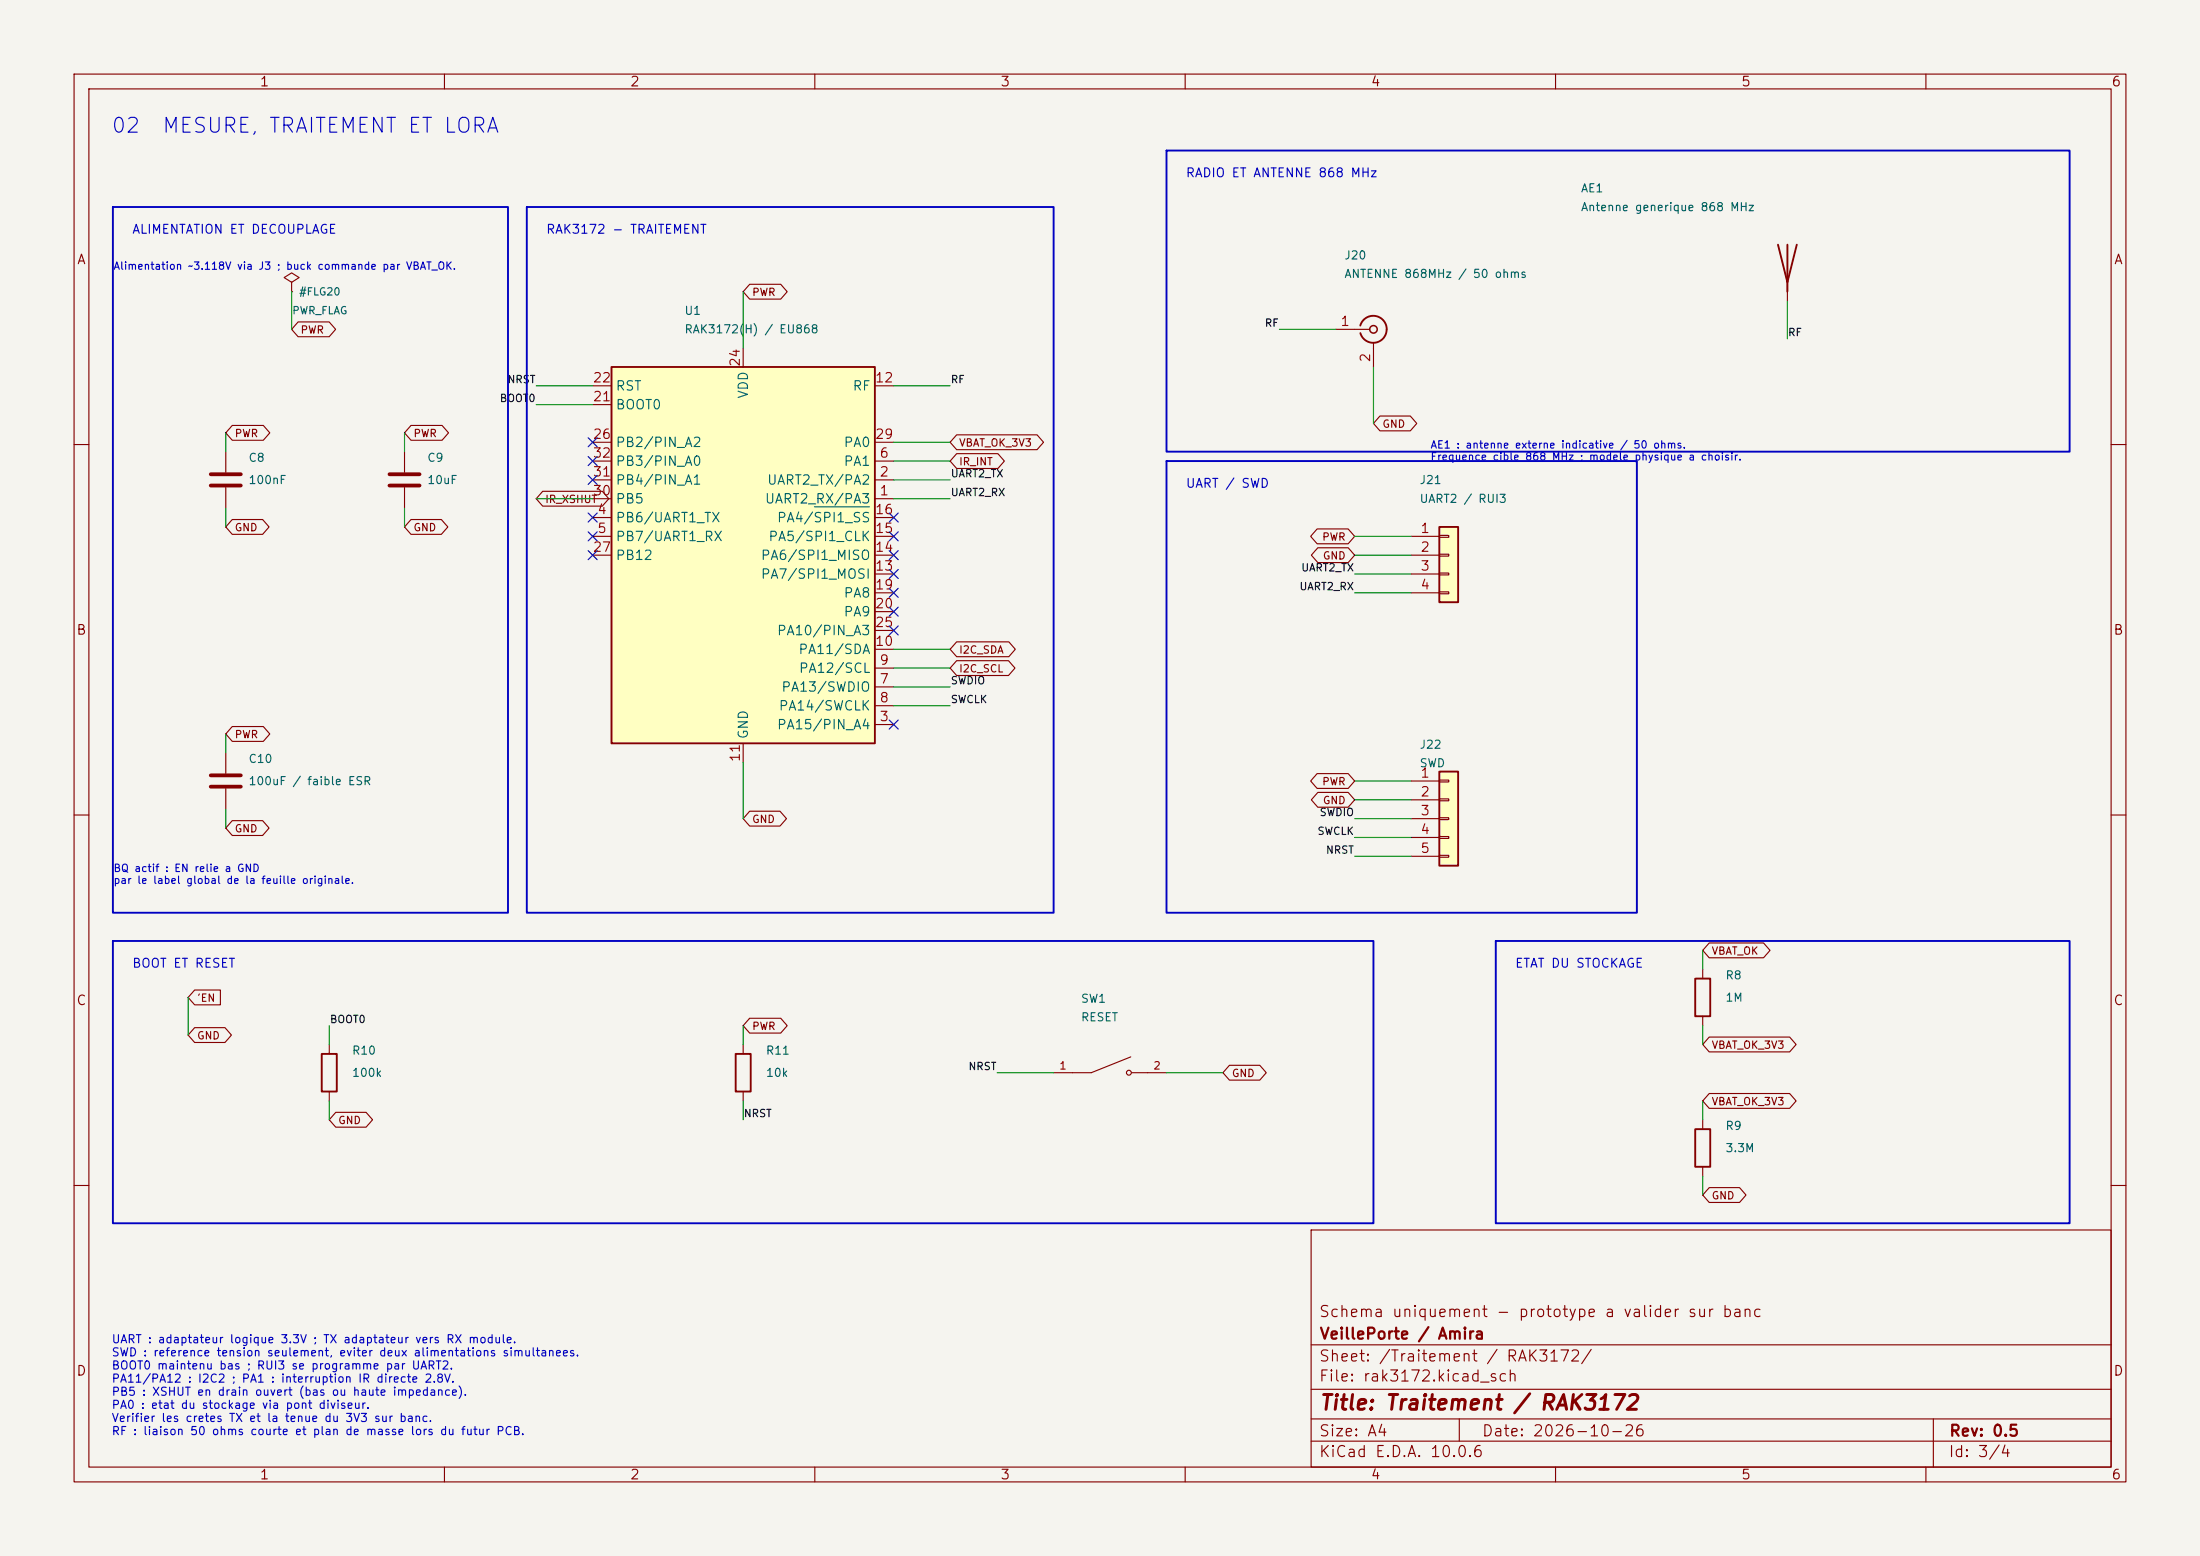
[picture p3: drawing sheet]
(kicad_sch (version 20250114) (generator "eeschema") (paper "A4") (title_block (title "Traitement / RAK3172") (date "2026-10-26") (rev "0.5") (company "VeillePorte / Amira") (comment 1 "Schema uniquement - prototype a valider sur banc")) (lib_symbols (symbol "VeillePorte:B3U-1000P" (pin_names (offset 1.016)) (exclude_from_sim no) (in_bom yes) (on_board yes) (property "Reference" "S" (at -2.54 2.54 0) (effects (font (size 1.27 1.27)) (justify left bottom))) (property "Value" "B3U-1000P" (at -2.54 -2.54 0) (effects (font (size 1.27 1.27)) (justify left top))) (property "Footprint" "B3U-1000P:SW_B3U-1000P" (at 0 0 0) (effects (font (size 1.27 1.27)) (justify bottom) (hide yes))) (property "Datasheet" "" (at 0 0 0) (effects (font (size 1.27 1.27)) (hide yes))) (property "Description" "Tactile Switch SPST-NO Top Actuated Surface Mount" (at 0 0 0) (effects (font (size 1.27 1.27)) (justify bottom) (hide yes))) (property "MF" "Omron" (at 0 0 0) (effects (font (size 1.27 1.27)) (justify bottom) (hide yes))) (property "PACKAGE" "None" (at 0 0 0) (effects (font (size 1.27 1.27)) (justify bottom) (hide yes))) (property "PRICE" "None" (at 0 0 0) (effects (font (size 1.27 1.27)) (justify bottom) (hide yes))) (property "Package" "Custom Package Omron" (at 0 0 0) (effects (font (size 1.27 1.27)) (justify bottom) (hide yes))) (property "Check_prices" "https://www.snapeda.com/parts/B3U-1000P/Omron/view-part/?ref=eda" (at 0 0 0) (effects (font (size 1.27 1.27)) (justify bottom) (hide yes))) (property "Price" "None" (at 0 0 0) (effects (font (size 1.27 1.27)) (justify bottom) (hide yes))) (property "SnapEDA_Link" "https://www.snapeda.com/parts/B3U-1000P/Omron/view-part/?ref=snap" (at 0 0 0) (effects (font (size 1.27 1.27)) (justify bottom) (hide yes))) (property "MP" "B3U-1000P" (at 0 0 0) (effects (font (size 1.27 1.27)) (justify bottom) (hide yes))) (property "Availability" "In Stock" (at 0 0 0) (effects (font (size 1.27 1.27)) (justify bottom) (hide yes))) (property "AVAILABILITY" "Unavailable" (at 0 0 0) (effects (font (size 1.27 1.27)) (justify bottom) (hide yes))) (property "Description_1" "SWITCH;TACTILE,TOP ACTUATED,TACTILE & JOG SWITCHES W/O BOSS W/O GROUND | Omron Electronic Components B3U-1000P" (at 0 0 0) (effects (font (size 1.27 1.27)) (justify bottom) (hide yes))) (symbol "B3U-1000P_0_0" (polyline (pts (xy -2.54 0) (xy -5.08 0)) (stroke (width 0.1524) (type default)) (fill (type none))) (polyline (pts (xy -2.54 0) (xy 2.794 2.1336)) (stroke (width 0.1524) (type default)) (fill (type none))) (circle (center 2.54 0) (radius 0.3302) (stroke (width 0.1524) (type default)) (fill (type none))) (polyline (pts (xy 5.08 0) (xy 2.921 0)) (stroke (width 0.1524) (type default)) (fill (type none))) (pin passive line (at -7.62 0 0) (length 2.54) (name "~" (effects (font (size 1.016 1.016)))) (number "1" (effects (font (size 1.016 1.016))))) (pin passive line (at 7.62 0 180) (length 2.54) (name "~" (effects (font (size 1.016 1.016)))) (number "2" (effects (font (size 1.016 1.016)))))) (embedded_fonts no)) (symbol "VeillePorte:C" (pin_numbers (hide yes)) (pin_names (offset 0.254)) (exclude_from_sim no) (in_bom yes) (on_board yes) (property "Reference" "C" (at 0.635 2.54 0) (effects (font (size 1.27 1.27)) (justify left))) (property "Value" "C" (at 0.635 -2.54 0) (effects (font (size 1.27 1.27)) (justify left))) (property "Footprint" "" (at 0.9652 -3.81 0) (effects (font (size 1.27 1.27)) (hide yes))) (property "Datasheet" "~" (at 0 0 0) (effects (font (size 1.27 1.27)) (hide yes))) (property "Description" "Unpolarized capacitor" (at 0 0 0) (effects (font (size 1.27 1.27)) (hide yes))) (property "ki_keywords" "cap capacitor" (at 0 0 0) (effects (font (size 1.27 1.27)) (hide yes))) (property "ki_fp_filters" "C_*" (at 0 0 0) (effects (font (size 1.27 1.27)) (hide yes))) (symbol "C_0_1" (polyline (pts (xy -2.032 0.762) (xy 2.032 0.762)) (stroke (width 0.508) (type default)) (fill (type none))) (polyline (pts (xy -2.032 -0.762) (xy 2.032 -0.762)) (stroke (width 0.508) (type default)) (fill (type none)))) (symbol "C_1_1" (pin passive line (at 0 3.81 270) (length 2.794) (name "~" (effects (font (size 1.27 1.27)))) (number "1" (effects (font (size 1.27 1.27))))) (pin passive line (at 0 -3.81 90) (length 2.794) (name "~" (effects (font (size 1.27 1.27)))) (number "2" (effects (font (size 1.27 1.27)))))) (embedded_fonts no)) (symbol "VeillePorte:Conn_01x04" (pin_names (offset 1.016) (hide yes)) (exclude_from_sim no) (in_bom yes) (on_board yes) (in_pos_files yes) (duplicate_pin_numbers_are_jumpers no) (property "Reference" "J" (at 0 5.08 0) (show_name no) (do_not_autoplace no) (effects (font (size 1.27 1.27)))) (property "Value" "Conn_01x04" (at 0 -7.62 0) (show_name no) (do_not_autoplace no) (effects (font (size 1.27 1.27)))) (property "Footprint" "" (at 0 0 0) (show_name no) (do_not_autoplace no) (hide yes) (effects (font (size 1.27 1.27)))) (property "Datasheet" "" (at 0 0 0) (show_name no) (do_not_autoplace no) (hide yes) (effects (font (size 1.27 1.27)))) (property "Description" "Generic connector, single row, 01x04, script generated (kicad-library-utils/schlib/autogen/connector/)" (at 0 0 0) (show_name no) (do_not_autoplace no) (hide yes) (effects (font (size 1.27 1.27)))) (property "ki_keywords" "connector" (at 0 0 0) (show_name no) (do_not_autoplace no) (hide yes) (effects (font (size 1.27 1.27)))) (property "ki_fp_filters" "Connector*:*_1x??_*" (at 0 0 0) (show_name no) (do_not_autoplace no) (hide yes) (effects (font (size 1.27 1.27)))) (symbol "Conn_01x04_1_1" (rectangle (start -1.27 3.81) (end 1.27 -6.35) (stroke (width 0.254) (type default)) (fill (type background))) (rectangle (start -1.27 2.667) (end 0 2.413) (stroke (width 0.1524) (type default)) (fill (type none))) (rectangle (start -1.27 0.127) (end 0 -0.127) (stroke (width 0.1524) (type default)) (fill (type none))) (rectangle (start -1.27 -2.413) (end 0 -2.667) (stroke (width 0.1524) (type default)) (fill (type none))) (rectangle (start -1.27 -4.953) (end 0 -5.207) (stroke (width 0.1524) (type default)) (fill (type none))) (pin passive line (at -5.08 2.54 0) (length 3.81) (name "Pin_1" (effects (font (size 1.27 1.27)))) (number "1" (effects (font (size 1.27 1.27))))) (pin passive line (at -5.08 0 0) (length 3.81) (name "Pin_2" (effects (font (size 1.27 1.27)))) (number "2" (effects (font (size 1.27 1.27))))) (pin passive line (at -5.08 -2.54 0) (length 3.81) (name "Pin_3" (effects (font (size 1.27 1.27)))) (number "3" (effects (font (size 1.27 1.27))))) (pin passive line (at -5.08 -5.08 0) (length 3.81) (name "Pin_4" (effects (font (size 1.27 1.27)))) (number "4" (effects (font (size 1.27 1.27)))))) (embedded_fonts no)) (symbol "VeillePorte:Conn_01x05" (pin_names (offset 1.016) (hide yes)) (exclude_from_sim no) (in_bom yes) (on_board yes) (in_pos_files yes) (duplicate_pin_numbers_are_jumpers no) (property "Reference" "J" (at 0 7.62 0) (show_name no) (do_not_autoplace no) (effects (font (size 1.27 1.27)))) (property "Value" "Conn_01x05" (at 0 -7.62 0) (show_name no) (do_not_autoplace no) (effects (font (size 1.27 1.27)))) (property "Footprint" "" (at 0 0 0) (show_name no) (do_not_autoplace no) (hide yes) (effects (font (size 1.27 1.27)))) (property "Datasheet" "" (at 0 0 0) (show_name no) (do_not_autoplace no) (hide yes) (effects (font (size 1.27 1.27)))) (property "Description" "Generic connector, single row, 01x05, script generated (kicad-library-utils/schlib/autogen/connector/)" (at 0 0 0) (show_name no) (do_not_autoplace no) (hide yes) (effects (font (size 1.27 1.27)))) (property "ki_keywords" "connector" (at 0 0 0) (show_name no) (do_not_autoplace no) (hide yes) (effects (font (size 1.27 1.27)))) (property "ki_fp_filters" "Connector*:*_1x??_*" (at 0 0 0) (show_name no) (do_not_autoplace no) (hide yes) (effects (font (size 1.27 1.27)))) (symbol "Conn_01x05_1_1" (rectangle (start -1.27 6.35) (end 1.27 -6.35) (stroke (width 0.254) (type default)) (fill (type background))) (rectangle (start -1.27 5.207) (end 0 4.953) (stroke (width 0.1524) (type default)) (fill (type none))) (rectangle (start -1.27 2.667) (end 0 2.413) (stroke (width 0.1524) (type default)) (fill (type none))) (rectangle (start -1.27 0.127) (end 0 -0.127) (stroke (width 0.1524) (type default)) (fill (type none))) (rectangle (start -1.27 -2.413) (end 0 -2.667) (stroke (width 0.1524) (type default)) (fill (type none))) (rectangle (start -1.27 -4.953) (end 0 -5.207) (stroke (width 0.1524) (type default)) (fill (type none))) (pin passive line (at -5.08 5.08 0) (length 3.81) (name "Pin_1" (effects (font (size 1.27 1.27)))) (number "1" (effects (font (size 1.27 1.27))))) (pin passive line (at -5.08 2.54 0) (length 3.81) (name "Pin_2" (effects (font (size 1.27 1.27)))) (number "2" (effects (font (size 1.27 1.27))))) (pin passive line (at -5.08 0 0) (length 3.81) (name "Pin_3" (effects (font (size 1.27 1.27)))) (number "3" (effects (font (size 1.27 1.27))))) (pin passive line (at -5.08 -2.54 0) (length 3.81) (name "Pin_4" (effects (font (size 1.27 1.27)))) (number "4" (effects (font (size 1.27 1.27))))) (pin passive line (at -5.08 -5.08 0) (length 3.81) (name "Pin_5" (effects (font (size 1.27 1.27)))) (number "5" (effects (font (size 1.27 1.27)))))) (embedded_fonts no)) (symbol "VeillePorte:Conn_Coaxial" (pin_names (offset 1.016) (hide yes)) (exclude_from_sim no) (in_bom yes) (on_board yes) (in_pos_files yes) (duplicate_pin_numbers_are_jumpers no) (property "Reference" "J" (at 0.254 3.048 0) (show_name no) (do_not_autoplace no) (effects (font (size 1.27 1.27)))) (property "Value" "Conn_Coaxial" (at 2.921 0 90) (show_name no) (do_not_autoplace no) (effects (font (size 1.27 1.27)))) (property "Footprint" "" (at 0 0 0) (show_name no) (do_not_autoplace no) (hide yes) (effects (font (size 1.27 1.27)))) (property "Datasheet" "" (at 0 0 0) (show_name no) (do_not_autoplace no) (hide yes) (effects (font (size 1.27 1.27)))) (property "Description" "coaxial connector (BNC, SMA, SMB, SMC, Cinch/RCA, LEMO, ...)" (at 0 0 0) (show_name no) (do_not_autoplace no) (hide yes) (effects (font (size 1.27 1.27)))) (property "ki_keywords" "BNC SMA SMB SMC LEMO coaxial connector CINCH RCA MCX MMCX U.FL UMRF" (at 0 0 0) (show_name no) (do_not_autoplace no) (hide yes) (effects (font (size 1.27 1.27)))) (property "ki_fp_filters" "*BNC* *SMA* *SMB* *SMC* *Cinch* *LEMO* *UMRF* *MCX* *U.FL*" (at 0 0 0) (show_name no) (do_not_autoplace no) (hide yes) (effects (font (size 1.27 1.27)))) (symbol "Conn_Coaxial_0_1" (polyline (pts (xy -2.54 0) (xy -0.508 0)) (stroke (width 0) (type default)) (fill (type none))) (arc (start 1.778 0) (mid 0.222 -1.8079) (end -1.778 -0.508) (stroke (width 0.254) (type default)) (fill (type none))) (arc (start -1.778 0.508) (mid 0.2221 1.8084) (end 1.778 0) (stroke (width 0.254) (type default)) (fill (type none))) (circle (center 0 0) (radius 0.508) (stroke (width 0.2032) (type default)) (fill (type none))) (polyline (pts (xy 0 -2.54) (xy 0 -1.778)) (stroke (width 0) (type default)) (fill (type none)))) (symbol "Conn_Coaxial_1_1" (pin passive line (at -5.08 0 0) (length 2.54) (name "In" (effects (font (size 1.27 1.27)))) (number "1" (effects (font (size 1.27 1.27))))) (pin passive line (at 0 -5.08 90) (length 2.54) (name "Ext" (effects (font (size 1.27 1.27)))) (number "2" (effects (font (size 1.27 1.27)))))) (embedded_fonts no)) (symbol "VeillePorte:R" (pin_numbers (hide yes)) (pin_names (offset 0)) (exclude_from_sim no) (in_bom yes) (on_board yes) (property "Reference" "R" (at 2.032 0 90) (effects (font (size 1.27 1.27)))) (property "Value" "R" (at 0 0 90) (effects (font (size 1.27 1.27)))) (property "Footprint" "" (at -1.778 0 90) (effects (font (size 1.27 1.27)) (hide yes))) (property "Datasheet" "~" (at 0 0 0) (effects (font (size 1.27 1.27)) (hide yes))) (property "Description" "Resistor" (at 0 0 0) (effects (font (size 1.27 1.27)) (hide yes))) (property "ki_keywords" "R res resistor" (at 0 0 0) (effects (font (size 1.27 1.27)) (hide yes))) (property "ki_fp_filters" "R_*" (at 0 0 0) (effects (font (size 1.27 1.27)) (hide yes))) (symbol "R_0_1" (rectangle (start -1.016 -2.54) (end 1.016 2.54) (stroke (width 0.254) (type default)) (fill (type none)))) (symbol "R_1_1" (pin passive line (at 0 3.81 270) (length 1.27) (name "~" (effects (font (size 1.27 1.27)))) (number "1" (effects (font (size 1.27 1.27))))) (pin passive line (at 0 -3.81 90) (length 1.27) (name "~" (effects (font (size 1.27 1.27)))) (number "2" (effects (font (size 1.27 1.27)))))) (embedded_fonts no)) (symbol "VeillePorte:RAK3172-xx-8-SM-xI" (exclude_from_sim no) (in_bom yes) (on_board yes) (property "Reference" "U2" (at 2.1433 30.48 0) (effects (font (size 1.27 1.27)) (justify left))) (property "Value" "RAK3172-xx-8-SM-xI" (at 2.1433 27.94 0) (effects (font (size 1.27 1.27)) (justify left))) (property "Footprint" "RF_Module:RAK3172" (at 0 -45.212 0) (effects (font (size 1.27 1.27)) (justify bottom) (hide yes))) (property "Datasheet" "https://docs.rakwireless.com/Product-Categories/WisDuo/RAK3172-Module/Datasheet/" (at 0.254 -41.148 0) (effects (font (size 1.27 1.27)) (justify bottom) (hide yes))) (property "Description" "LoRa Module, STM32WLE5, RU864/IN865/EU868, RAKwireless" (at 0.254 -42.672 0) (effects (font (size 1.27 1.27)) (hide yes))) (property "ki_keywords" "IoT LoRa LoRaWAN RF" (at 0 0 0) (effects (font (size 1.27 1.27)) (hide yes))) (property "ki_fp_filters" "RAK3172*" (at 0 0 0) (effects (font (size 1.27 1.27)) (hide yes))) (symbol "RAK3172-xx-8-SM-xI_0_0" (pin input line (at -20.32 20.32 0) (length 2.54) (name "BOOT0" (effects (font (size 1.27 1.27)))) (number "21" (effects (font (size 1.27 1.27))))) (pin bidirectional line (at -20.32 7.62 0) (length 2.54) (name "PB5" (effects (font (size 1.27 1.27)))) (number "30" (effects (font (size 1.27 1.27))))) (pin bidirectional line (at -20.32 0 0) (length 2.54) (name "PB12" (effects (font (size 1.27 1.27)))) (number "27" (effects (font (size 1.27 1.27))))) (pin bidirectional line (at 20.32 15.24 180) (length 2.54) (name "PA0" (effects (font (size 1.27 1.27)))) (number "29" (effects (font (size 1.27 1.27))))) (pin bidirectional line (at 20.32 12.7 180) (length 2.54) (name "PA1" (effects (font (size 1.27 1.27)))) (number "6" (effects (font (size 1.27 1.27))))) (pin bidirectional line (at 20.32 10.16 180) (length 2.54) (name "UART2_TX/PA2" (effects (font (size 1.27 1.27)))) (number "2" (effects (font (size 1.27 1.27))))) (pin bidirectional line (at 20.32 7.62 180) (length 2.54) (name "UART2_RX/PA3" (effects (font (size 1.27 1.27)))) (number "1" (effects (font (size 1.27 1.27))))) (pin bidirectional line (at 20.32 -5.08 180) (length 2.54) (name "PA8" (effects (font (size 1.27 1.27)))) (number "19" (effects (font (size 1.27 1.27))))) (pin bidirectional line (at 20.32 -7.62 180) (length 2.54) (name "PA9" (effects (font (size 1.27 1.27)))) (number "20" (effects (font (size 1.27 1.27)))))) (symbol "RAK3172-xx-8-SM-xI_1_0" (rectangle (start -17.78 25.4) (end 17.78 -25.4) (stroke (width 0.254) (type default)) (fill (type background))) (pin passive line (at -20.32 22.86 0) (length 2.54) (name "RST" (effects (font (size 1.27 1.27)))) (number "22" (effects (font (size 1.27 1.27))))) (pin bidirectional line (at -20.32 15.24 0) (length 2.54) (name "PB2/PIN_A2" (effects (font (size 1.27 1.27)))) (number "26" (effects (font (size 1.27 1.27))))) (pin bidirectional line (at -20.32 12.7 0) (length 2.54) (name "PB3/PIN_A0" (effects (font (size 1.27 1.27)))) (number "32" (effects (font (size 1.27 1.27))))) (pin bidirectional line (at -20.32 10.16 0) (length 2.54) (name "PB4/PIN_A1" (effects (font (size 1.27 1.27)))) (number "31" (effects (font (size 1.27 1.27))))) (pin bidirectional line (at -20.32 5.08 0) (length 2.54) (name "PB6/UART1_TX" (effects (font (size 1.27 1.27)))) (number "4" (effects (font (size 1.27 1.27))))) (pin bidirectional line (at -20.32 2.54 0) (length 2.54) (name "PB7/UART1_RX" (effects (font (size 1.27 1.27)))) (number "5" (effects (font (size 1.27 1.27))))) (pin power_in line (at 0 27.94 270) (length 2.54) (name "VDD" (effects (font (size 1.27 1.27)))) (number "24" (effects (font (size 1.27 1.27))))) (pin power_in line (at 0 -27.94 90) (length 2.54) (name "GND" (effects (font (size 1.27 1.27)))) (number "11" (effects (font (size 1.27 1.27))))) (pin passive line (at 0 -27.94 90) (length 2.54) (hide yes) (name "GND" (effects (font (size 1.27 1.27)))) (number "17" (effects (font (size 1.27 1.27))))) (pin passive line (at 0 -27.94 90) (length 2.54) (hide yes) (name "GND" (effects (font (size 1.27 1.27)))) (number "18" (effects (font (size 1.27 1.27))))) (pin passive line (at 0 -27.94 90) (length 2.54) (hide yes) (name "GND" (effects (font (size 1.27 1.27)))) (number "23" (effects (font (size 1.27 1.27))))) (pin passive line (at 0 -27.94 90) (length 2.54) (hide yes) (name "GND" (effects (font (size 1.27 1.27)))) (number "28" (effects (font (size 1.27 1.27))))) (pin passive line (at 20.32 22.86 180) (length 2.54) (name "RF" (effects (font (size 1.27 1.27)))) (number "12" (effects (font (size 1.27 1.27))))) (pin bidirectional line (at 20.32 5.08 180) (length 2.54) (name "PA4/~{SPI1_SS}" (effects (font (size 1.27 1.27)))) (number "16" (effects (font (size 1.27 1.27))))) (pin bidirectional line (at 20.32 2.54 180) (length 2.54) (name "PA5/SPI1_CLK" (effects (font (size 1.27 1.27)))) (number "15" (effects (font (size 1.27 1.27))))) (pin bidirectional line (at 20.32 0 180) (length 2.54) (name "PA6/SPI1_MISO" (effects (font (size 1.27 1.27)))) (number "14" (effects (font (size 1.27 1.27))))) (pin bidirectional line (at 20.32 -2.54 180) (length 2.54) (name "PA7/SPI1_MOSI" (effects (font (size 1.27 1.27)))) (number "13" (effects (font (size 1.27 1.27))))) (pin bidirectional line (at 20.32 -10.16 180) (length 2.54) (name "PA10/PIN_A3" (effects (font (size 1.27 1.27)))) (number "25" (effects (font (size 1.27 1.27))))) (pin bidirectional line (at 20.32 -12.7 180) (length 2.54) (name "PA11/SDA" (effects (font (size 1.27 1.27)))) (number "10" (effects (font (size 1.27 1.27))))) (pin bidirectional line (at 20.32 -15.24 180) (length 2.54) (name "PA12/SCL" (effects (font (size 1.27 1.27)))) (number "9" (effects (font (size 1.27 1.27))))) (pin bidirectional line (at 20.32 -17.78 180) (length 2.54) (name "PA13/SWDIO" (effects (font (size 1.27 1.27)))) (number "7" (effects (font (size 1.27 1.27))))) (pin bidirectional line (at 20.32 -20.32 180) (length 2.54) (name "PA14/SWCLK" (effects (font (size 1.27 1.27)))) (number "8" (effects (font (size 1.27 1.27))))) (pin bidirectional line (at 20.32 -22.86 180) (length 2.54) (name "PA15/PIN_A4" (effects (font (size 1.27 1.27)))) (number "3" (effects (font (size 1.27 1.27)))))) (embedded_fonts no)) (symbol "VeillePorte:PWR_FLAG" (power) (pin_numbers (hide yes)) (pin_names (offset 0) (hide yes)) (exclude_from_sim no) (in_bom yes) (on_board yes) (property "Reference" "#FLG" (at 0 1.905 0) (effects (font (size 1.27 1.27)) (hide yes))) (property "Value" "PWR_FLAG" (at 0 3.81 0) (effects (font (size 1.27 1.27)))) (property "Footprint" "" (at 0 0 0) (effects (font (size 1.27 1.27)) (hide yes))) (property "Datasheet" "~" (at 0 0 0) (effects (font (size 1.27 1.27)) (hide yes))) (property "Description" "Special symbol for telling ERC where power comes from" (at 0 0 0) (effects (font (size 1.27 1.27)) (hide yes))) (property "ki_keywords" "flag power" (at 0 0 0) (effects (font (size 1.27 1.27)) (hide yes))) (symbol "PWR_FLAG_0_0" (pin power_out line (at 0 0 90) (length 0) (name "~" (effects (font (size 1.27 1.27)))) (number "1" (effects (font (size 1.27 1.27)))))) (symbol "PWR_FLAG_0_1" (polyline (pts (xy 0 0) (xy 0 1.27) (xy -1.016 1.905) (xy 0 2.54) (xy 1.016 1.905) (xy 0 1.27)) (stroke (width 0) (type default)) (fill (type none)))) (embedded_fonts no)) (symbol "VeillePorte:Antenna_868MHz" (pin_numbers (hide yes)) (pin_names (offset 1.016) (hide yes)) (exclude_from_sim no) (in_bom yes) (on_board yes) (in_pos_files yes) (duplicate_pin_numbers_are_jumpers no) (property "Reference" "AE" (at -1.905 1.905 0) (show_name no) (do_not_autoplace no) (effects (font (size 1.27 1.27)) (justify right))) (property "Value" "Antenna" (at -1.905 0 0) (show_name no) (do_not_autoplace no) (effects (font (size 1.27 1.27)) (justify right))) (property "Footprint" "" (at 0 0 0) (show_name no) (do_not_autoplace no) (hide yes) (effects (font (size 1.27 1.27)))) (property "Datasheet" "" (at 0 0 0) (show_name no) (do_not_autoplace no) (hide yes) (effects (font (size 1.27 1.27)))) (property "Description" "Antenna" (at 0 0 0) (show_name no) (do_not_autoplace no) (hide yes) (effects (font (size 1.27 1.27)))) (property "ki_keywords" "antenna" (at 0 0 0) (show_name no) (do_not_autoplace no) (hide yes) (effects (font (size 1.27 1.27)))) (symbol "Antenna_868MHz_0_1" (polyline (pts (xy 0 2.54) (xy 0 -3.81)) (stroke (width 0.254) (type default)) (fill (type none))) (polyline (pts (xy 1.27 2.54) (xy 0 -2.54) (xy -1.27 2.54)) (stroke (width 0.254) (type default)) (fill (type none)))) (symbol "Antenna_868MHz_1_1" (pin passive line (at 0 -5.08 90) (length 2.54) (name "A" (effects (font (size 1.27 1.27)))) (number "1" (effects (font (size 1.27 1.27)))))) (embedded_fonts no))) (text "02  MESURE, TRAITEMENT ET LORA" (at 15 16 0) (effects (font (size 2 2)) (justify left top))) (symbol (lib_id "VeillePorte:RAK3172-xx-8-SM-xI") (at 100.33 74.93 0) (unit 1) (in_bom yes) (on_board yes) (dnp no) (property "Reference" "U1" (at 92.33 41.93000000000001 0) (effects (font (size 1.1 1.1)) (justify left))) (property "Value" "RAK3172(H) / EU868" (at 92.33 44.43000000000001 0) (effects (font (size 1.1 1.1)) (justify left))) (property "Footprint" "RF_Module:RAK3172" (at 100.33 74.93 0) (effects (font (size 1.1 1.1)) (justify left) (hide yes))) (property "Datasheet" "https://docs.rakwireless.com/Product-Categories/WisDuo/RAK3172-Module/Datasheet/" (at 100.33 74.93 0) (effects (font (size 1.1 1.1)) (justify left) (hide yes))) (pin "21") (pin "30") (pin "27") (pin "29") (pin "6") (pin "2") (pin "1") (pin "19") (pin "20") (pin "22") (pin "26") (pin "32") (pin "31") (pin "4") (pin "5") (pin "24") (pin "11") (pin "17") (pin "18") (pin "23") (pin "28") (pin "12") (pin "16") (pin "15") (pin "14") (pin "13") (pin "25") (pin "10") (pin "9") (pin "7") (pin "8") (pin "3")) (wire (pts (xy 80.01 54.61) (xy 72.39 54.61)) (stroke (width 0) (type default))) (label "BOOT0" (at 72.39 54.61 0) (effects (font (size 1 1)) (justify right bottom))) (no_connect (at 80.01 74.93)) (wire (pts (xy 120.65 59.69) (xy 128.27 59.69)) (stroke (width 0) (type default))) (global_label "VBAT_OK_3V3" (shape bidirectional) (at 128.27 59.69 0) (effects (font (size 1 1)) (justify left)) (property "Intersheetrefs" "${INTERSHEET_REFS}" (at 128.27 59.69 0) (effects (font (size 1 1)) (hide yes)))) (wire (pts (xy 120.65 62.23) (xy 128.27 62.23)) (stroke (width 0) (type default))) (global_label "IR_INT" (shape bidirectional) (at 128.27 62.23 0) (effects (font (size 1 1)) (justify left)) (property "Intersheetrefs" "${INTERSHEET_REFS}" (at 128.27 62.23 0) (effects (font (size 1 1)) (hide yes)))) (wire (pts (xy 120.65 64.77) (xy 128.27 64.77)) (stroke (width 0) (type default))) (label "UART2_TX" (at 128.27 64.77 0) (effects (font (size 1 1)) (justify left bottom))) (wire (pts (xy 120.65 67.31) (xy 128.27 67.31)) (stroke (width 0) (type default))) (label "UART2_RX" (at 128.27 67.31 0) (effects (font (size 1 1)) (justify left bottom))) (no_connect (at 120.65 80.01)) (no_connect (at 120.65 82.55)) (wire (pts (xy 80.01 52.07) (xy 72.39 52.07)) (stroke (width 0) (type default))) (label "NRST" (at 72.39 52.07 0) (effects (font (size 1 1)) (justify right bottom))) (no_connect (at 80.01 59.69)) (no_connect (at 80.01 62.23)) (no_connect (at 80.01 64.77)) (no_connect (at 80.01 69.85)) (no_connect (at 80.01 72.39)) (wire (pts (xy 100.33 46.99) (xy 100.33 39.37)) (stroke (width 0) (type default))) (global_label "PWR" (shape bidirectional) (at 100.33 39.37 0) (effects (font (size 1 1)) (justify left)) (property "Intersheetrefs" "${INTERSHEET_REFS}" (at 100.33 39.37 0) (effects (font (size 1 1)) (hide yes)))) (wire (pts (xy 100.33 102.87) (xy 100.33 110.49)) (stroke (width 0) (type default))) (global_label "GND" (shape bidirectional) (at 100.33 110.49 0) (effects (font (size 1 1)) (justify left)) (property "Intersheetrefs" "${INTERSHEET_REFS}" (at 100.33 110.49 0) (effects (font (size 1 1)) (hide yes)))) (wire (pts (xy 120.65 52.07) (xy 128.27 52.07)) (stroke (width 0) (type default))) (label "RF" (at 128.27 52.07 0) (effects (font (size 1 1)) (justify left bottom))) (no_connect (at 120.65 69.85)) (no_connect (at 120.65 72.39)) (no_connect (at 120.65 74.93)) (no_connect (at 120.65 77.47)) (no_connect (at 120.65 85.09)) (wire (pts (xy 120.65 87.63) (xy 128.27 87.63)) (stroke (width 0) (type default))) (global_label "I2C_SDA" (shape bidirectional) (at 128.27 87.63 0) (effects (font (size 1 1)) (justify left)) (property "Intersheetrefs" "${INTERSHEET_REFS}" (at 128.27 87.63 0) (effects (font (size 1 1)) (hide yes)))) (wire (pts (xy 120.65 90.17) (xy 128.27 90.17)) (stroke (width 0) (type default))) (global_label "I2C_SCL" (shape bidirectional) (at 128.27 90.17 0) (effects (font (size 1 1)) (justify left)) (property "Intersheetrefs" "${INTERSHEET_REFS}" (at 128.27 90.17 0) (effects (font (size 1 1)) (hide yes)))) (wire (pts (xy 120.65 92.71) (xy 128.27 92.71)) (stroke (width 0) (type default))) (label "SWDIO" (at 128.27 92.71 0) (effects (font (size 1 1)) (justify left bottom))) (wire (pts (xy 120.65 95.25) (xy 128.27 95.25)) (stroke (width 0) (type default))) (label "SWCLK" (at 128.27 95.25 0) (effects (font (size 1 1)) (justify left bottom))) (no_connect (at 120.65 97.79)) (symbol (lib_id "VeillePorte:Conn_Coaxial") (at 185.42 44.45 0) (unit 1) (in_bom yes) (on_board yes) (dnp no) (property "Reference" "J20" (at 181.42 34.45 0) (effects (font (size 1.1 1.1)) (justify left))) (property "Value" "ANTENNE 868MHz / 50 ohms" (at 181.42 36.95 0) (effects (font (size 1.1 1.1)) (justify left))) (property "Footprint" "Connector_Coaxial:U.FL_Hirose_U.FL-R-SMT-1_Vertical" (at 185.42 44.45 0) (effects (font (size 1.1 1.1)) (justify left) (hide yes))) (property "Datasheet" "" (at 185.42 44.45 0) (effects (font (size 1.1 1.1)) (justify left) (hide yes))) (pin "1") (pin "2")) (wire (pts (xy 180.34 44.45) (xy 172.72 44.45)) (stroke (width 0) (type default))) (label "RF" (at 172.72 44.45 0) (effects (font (size 1 1)) (justify right bottom))) (wire (pts (xy 185.42 49.53) (xy 185.42 57.15)) (stroke (width 0) (type default))) (global_label "GND" (shape bidirectional) (at 185.42 57.15 0) (effects (font (size 1 1)) (justify left)) (property "Intersheetrefs" "${INTERSHEET_REFS}" (at 185.42 57.15 0) (effects (font (size 1 1)) (hide yes)))) (symbol (lib_id "VeillePorte:Conn_01x04") (at 195.58 74.93 0) (unit 1) (in_bom yes) (on_board yes) (dnp no) (property "Reference" "J21" (at 191.58 64.77 0) (effects (font (size 1.1 1.1)) (justify left))) (property "Value" "UART2 / RUI3" (at 191.58 67.31 0) (effects (font (size 1.1 1.1)) (justify left))) (property "Footprint" "Connector_PinHeader_2.54mm:PinHeader_1x04_P2.54mm_Vertical" (at 195.58 74.93 0) (effects (font (size 1.1 1.1)) (justify left) (hide yes))) (property "Datasheet" "" (at 195.58 74.93 0) (effects (font (size 1.1 1.1)) (justify left) (hide yes))) (pin "1") (pin "2") (pin "3") (pin "4")) (wire (pts (xy 190.5 72.39) (xy 182.88 72.39)) (stroke (width 0) (type default))) (global_label "PWR" (shape bidirectional) (at 182.88 72.39 180) (effects (font (size 1 1)) (justify right)) (property "Intersheetrefs" "${INTERSHEET_REFS}" (at 182.88 72.39 0) (effects (font (size 1 1)) (hide yes)))) (wire (pts (xy 190.5 74.93) (xy 182.88 74.93)) (stroke (width 0) (type default))) (global_label "GND" (shape bidirectional) (at 182.88 74.93 180) (effects (font (size 1 1)) (justify right)) (property "Intersheetrefs" "${INTERSHEET_REFS}" (at 182.88 74.93 0) (effects (font (size 1 1)) (hide yes)))) (wire (pts (xy 190.5 77.47) (xy 182.88 77.47)) (stroke (width 0) (type default))) (label "UART2_TX" (at 182.88 77.47 0) (effects (font (size 1 1)) (justify right bottom))) (wire (pts (xy 190.5 80.01) (xy 182.88 80.01)) (stroke (width 0) (type default))) (label "UART2_RX" (at 182.88 80.01 0) (effects (font (size 1 1)) (justify right bottom))) (symbol (lib_id "VeillePorte:Conn_01x05") (at 195.58 110.49 0) (unit 1) (in_bom yes) (on_board yes) (dnp no) (property "Reference" "J22" (at 191.58 100.49 0) (effects (font (size 1.1 1.1)) (justify left))) (property "Value" "SWD" (at 191.58 102.99 0) (effects (font (size 1.1 1.1)) (justify left))) (property "Footprint" "Connector_PinHeader_2.54mm:PinHeader_1x05_P2.54mm_Vertical" (at 195.58 110.49 0) (effects (font (size 1.1 1.1)) (justify left) (hide yes))) (property "Datasheet" "" (at 195.58 110.49 0) (effects (font (size 1.1 1.1)) (justify left) (hide yes))) (pin "1") (pin "2") (pin "3") (pin "4") (pin "5")) (wire (pts (xy 190.5 105.41) (xy 182.88 105.41)) (stroke (width 0) (type default))) (global_label "PWR" (shape bidirectional) (at 182.88 105.41 180) (effects (font (size 1 1)) (justify right)) (property "Intersheetrefs" "${INTERSHEET_REFS}" (at 182.88 105.41 0) (effects (font (size 1 1)) (hide yes)))) (wire (pts (xy 190.5 107.95) (xy 182.88 107.95)) (stroke (width 0) (type default))) (global_label "GND" (shape bidirectional) (at 182.88 107.95 180) (effects (font (size 1 1)) (justify right)) (property "Intersheetrefs" "${INTERSHEET_REFS}" (at 182.88 107.95 0) (effects (font (size 1 1)) (hide yes)))) (wire (pts (xy 190.5 110.49) (xy 182.88 110.49)) (stroke (width 0) (type default))) (label "SWDIO" (at 182.88 110.49 0) (effects (font (size 1 1)) (justify right bottom))) (wire (pts (xy 190.5 113.03) (xy 182.88 113.03)) (stroke (width 0) (type default))) (label "SWCLK" (at 182.88 113.03 0) (effects (font (size 1 1)) (justify right bottom))) (wire (pts (xy 190.5 115.57) (xy 182.88 115.57)) (stroke (width 0) (type default))) (label "NRST" (at 182.88 115.57 0) (effects (font (size 1 1)) (justify right bottom))) (symbol (lib_id "VeillePorte:C") (at 30.48 64.77 0) (unit 1) (in_bom yes) (on_board yes) (dnp no) (property "Reference" "C8" (at 33.480000000000004 61.769999999999996 0) (effects (font (size 1.1 1.1)) (justify left))) (property "Value" "100nF" (at 33.480000000000004 64.77 0) (effects (font (size 1.1 1.1)) (justify left))) (property "Footprint" "Capacitor_SMD:C_0603_1608Metric" (at 30.48 64.77 0) (effects (font (size 1.1 1.1)) (justify left) (hide yes))) (property "Datasheet" "~" (at 30.48 64.77 0) (effects (font (size 1.1 1.1)) (justify left) (hide yes))) (pin "1") (pin "2")) (wire (pts (xy 30.48 60.96) (xy 30.48 58.42)) (stroke (width 0) (type default))) (global_label "PWR" (shape bidirectional) (at 30.48 58.42 0) (effects (font (size 1 1)) (justify left)) (property "Intersheetrefs" "${INTERSHEET_REFS}" (at 30.48 58.42 0) (effects (font (size 1 1)) (hide yes)))) (wire (pts (xy 30.48 68.58) (xy 30.48 71.12)) (stroke (width 0) (type default))) (global_label "GND" (shape bidirectional) (at 30.48 71.12 0) (effects (font (size 1 1)) (justify left)) (property "Intersheetrefs" "${INTERSHEET_REFS}" (at 30.48 71.12 0) (effects (font (size 1 1)) (hide yes)))) (symbol (lib_id "VeillePorte:C") (at 54.61 64.77 0) (unit 1) (in_bom yes) (on_board yes) (dnp no) (property "Reference" "C9" (at 57.61 61.769999999999996 0) (effects (font (size 1.1 1.1)) (justify left))) (property "Value" "10uF" (at 57.61 64.77 0) (effects (font (size 1.1 1.1)) (justify left))) (property "Footprint" "Capacitor_SMD:C_0603_1608Metric" (at 54.61 64.77 0) (effects (font (size 1.1 1.1)) (justify left) (hide yes))) (property "Datasheet" "~" (at 54.61 64.77 0) (effects (font (size 1.1 1.1)) (justify left) (hide yes))) (pin "1") (pin "2")) (wire (pts (xy 54.61 60.96) (xy 54.61 58.42)) (stroke (width 0) (type default))) (global_label "PWR" (shape bidirectional) (at 54.61 58.42 0) (effects (font (size 1 1)) (justify left)) (property "Intersheetrefs" "${INTERSHEET_REFS}" (at 54.61 58.42 0) (effects (font (size 1 1)) (hide yes)))) (wire (pts (xy 54.61 68.58) (xy 54.61 71.12)) (stroke (width 0) (type default))) (global_label "GND" (shape bidirectional) (at 54.61 71.12 0) (effects (font (size 1 1)) (justify left)) (property "Intersheetrefs" "${INTERSHEET_REFS}" (at 54.61 71.12 0) (effects (font (size 1 1)) (hide yes)))) (symbol (lib_id "VeillePorte:C") (at 30.48 105.41 0) (unit 1) (in_bom yes) (on_board yes) (dnp no) (property "Reference" "C10" (at 33.480000000000004 102.41 0) (effects (font (size 1.1 1.1)) (justify left))) (property "Value" "100uF / faible ESR" (at 33.480000000000004 105.41 0) (effects (font (size 1.1 1.1)) (justify left))) (property "Footprint" "Capacitor_SMD:C_0805_2012Metric" (at 30.48 105.41 0) (effects (font (size 1.1 1.1)) (justify left) (hide yes))) (property "Datasheet" "~" (at 30.48 105.41 0) (effects (font (size 1.1 1.1)) (justify left) (hide yes))) (pin "1") (pin "2")) (wire (pts (xy 30.48 101.6) (xy 30.48 99.06)) (stroke (width 0) (type default))) (global_label "PWR" (shape bidirectional) (at 30.48 99.06 0) (effects (font (size 1 1)) (justify left)) (property "Intersheetrefs" "${INTERSHEET_REFS}" (at 30.48 99.06 0) (effects (font (size 1 1)) (hide yes)))) (wire (pts (xy 30.48 109.22) (xy 30.48 111.76)) (stroke (width 0) (type default))) (global_label "GND" (shape bidirectional) (at 30.48 111.76 0) (effects (font (size 1 1)) (justify left)) (property "Intersheetrefs" "${INTERSHEET_REFS}" (at 30.48 111.76 0) (effects (font (size 1 1)) (hide yes)))) (symbol (lib_id "VeillePorte:R") (at 44.45 144.78 0) (unit 1) (in_bom yes) (on_board yes) (dnp no) (property "Reference" "R10" (at 47.45 141.78 0) (effects (font (size 1.1 1.1)) (justify left))) (property "Value" "100k" (at 47.45 144.78 0) (effects (font (size 1.1 1.1)) (justify left))) (property "Footprint" "Resistor_SMD:R_0603_1608Metric" (at 44.45 144.78 0) (effects (font (size 1.1 1.1)) (justify left) (hide yes))) (property "Datasheet" "~" (at 44.45 144.78 0) (effects (font (size 1.1 1.1)) (justify left) (hide yes))) (pin "1") (pin "2")) (wire (pts (xy 44.45 140.97) (xy 44.45 138.43)) (stroke (width 0) (type default))) (label "BOOT0" (at 44.45 138.43 0) (effects (font (size 1 1)) (justify left bottom))) (wire (pts (xy 44.45 148.59) (xy 44.45 151.13)) (stroke (width 0) (type default))) (global_label "GND" (shape bidirectional) (at 44.45 151.13 0) (effects (font (size 1 1)) (justify left)) (property "Intersheetrefs" "${INTERSHEET_REFS}" (at 44.45 151.13 0) (effects (font (size 1 1)) (hide yes)))) (symbol (lib_id "VeillePorte:R") (at 100.33 144.78 0) (unit 1) (in_bom yes) (on_board yes) (dnp no) (property "Reference" "R11" (at 103.33 141.78 0) (effects (font (size 1.1 1.1)) (justify left))) (property "Value" "10k" (at 103.33 144.78 0) (effects (font (size 1.1 1.1)) (justify left))) (property "Footprint" "Resistor_SMD:R_0603_1608Metric" (at 100.33 144.78 0) (effects (font (size 1.1 1.1)) (justify left) (hide yes))) (property "Datasheet" "~" (at 100.33 144.78 0) (effects (font (size 1.1 1.1)) (justify left) (hide yes))) (pin "1") (pin "2")) (wire (pts (xy 100.33 140.97) (xy 100.33 138.43)) (stroke (width 0) (type default))) (global_label "PWR" (shape bidirectional) (at 100.33 138.43 0) (effects (font (size 1 1)) (justify left)) (property "Intersheetrefs" "${INTERSHEET_REFS}" (at 100.33 138.43 0) (effects (font (size 1 1)) (hide yes)))) (wire (pts (xy 100.33 148.59) (xy 100.33 151.13)) (stroke (width 0) (type default))) (label "NRST" (at 100.33 151.13 0) (effects (font (size 1 1)) (justify left bottom))) (symbol (lib_id "VeillePorte:B3U-1000P") (at 149.86 144.78 0) (unit 1) (in_bom yes) (on_board yes) (dnp no) (property "Reference" "SW1" (at 145.86 134.78 0) (effects (font (size 1.1 1.1)) (justify left))) (property "Value" "RESET" (at 145.86 137.28 0) (effects (font (size 1.1 1.1)) (justify left))) (property "Footprint" "Button_Switch_SMD:SW_SPST_B3U-1000P" (at 149.86 144.78 0) (effects (font (size 1.1 1.1)) (justify left) (hide yes))) (property "Datasheet" "" (at 149.86 144.78 0) (effects (font (size 1.1 1.1)) (justify left) (hide yes))) (pin "1") (pin "2")) (wire (pts (xy 142.24 144.78) (xy 134.62 144.78)) (stroke (width 0) (type default))) (label "NRST" (at 134.62 144.78 0) (effects (font (size 1 1)) (justify right bottom))) (wire (pts (xy 157.48 144.78) (xy 165.1 144.78)) (stroke (width 0) (type default))) (global_label "GND" (shape bidirectional) (at 165.1 144.78 0) (effects (font (size 1 1)) (justify left)) (property "Intersheetrefs" "${INTERSHEET_REFS}" (at 165.1 144.78 0) (effects (font (size 1 1)) (hide yes)))) (text "UART : adaptateur logique 3.3V ; TX adaptateur vers RX module.\nSWD : reference tension seulement, eviter deux alimentations simultanees.\nBOOT0 maintenu bas ; RUI3 se programme par UART2.\nPA11/PA12 : I2C2 ; PA1 : interruption IR directe 2.8V.\nPB5 : XSHUT en drain ouvert (bas ou haute impedance).\nPA0 : etat du stockage via pont diviseur.\nVerifier les cretes TX et la tenue du 3V3 sur banc.\nRF : liaison 50 ohms courte et plan de masse lors du futur PCB." (at 15 180.34 0) (effects (font (size 1.1 1.1)) (justify left top))) (symbol (lib_id "VeillePorte:R") (at 229.86999999999998 134.62 0) (unit 1) (in_bom yes) (on_board yes) (dnp no) (property "Reference" "R8" (at 232.86999999999998 131.62 0) (effects (font (size 1.1 1.1)) (justify left))) (property "Value" "1M" (at 232.86999999999998 134.62 0) (effects (font (size 1.1 1.1)) (justify left))) (property "Footprint" "Resistor_SMD:R_0603_1608Metric" (at 229.86999999999998 134.62 0) (effects (font (size 1.1 1.1)) (justify left) (hide yes))) (property "Datasheet" "~" (at 229.86999999999998 134.62 0) (effects (font (size 1.1 1.1)) (justify left) (hide yes))) (pin "1") (pin "2")) (symbol (lib_id "VeillePorte:R") (at 229.86999999999998 154.94 0) (unit 1) (in_bom yes) (on_board yes) (dnp no) (property "Reference" "R9" (at 232.86999999999998 151.94 0) (effects (font (size 1.1 1.1)) (justify left))) (property "Value" "3.3M" (at 232.86999999999998 154.94 0) (effects (font (size 1.1 1.1)) (justify left))) (property "Footprint" "Resistor_SMD:R_0603_1608Metric" (at 229.86999999999998 154.94 0) (effects (font (size 1.1 1.1)) (justify left) (hide yes))) (property "Datasheet" "~" (at 229.86999999999998 154.94 0) (effects (font (size 1.1 1.1)) (justify left) (hide yes))) (pin "1") (pin "2")) (wire (pts (xy 229.86999999999998 130.81) (xy 229.86999999999998 128.27)) (stroke (width 0) (type default))) (global_label "VBAT_OK" (shape bidirectional) (at 229.86999999999998 128.27 0) (effects (font (size 1 1)) (justify left))) (wire (pts (xy 229.86999999999998 138.43) (xy 229.86999999999998 140.97)) (stroke (width 0) (type default))) (global_label "VBAT_OK_3V3" (shape bidirectional) (at 229.86999999999998 140.97 0) (effects (font (size 1 1)) (justify left))) (wire (pts (xy 229.86999999999998 151.13) (xy 229.86999999999998 148.59)) (stroke (width 0) (type default))) (global_label "VBAT_OK_3V3" (shape bidirectional) (at 229.86999999999998 148.59 0) (effects (font (size 1 1)) (justify left))) (wire (pts (xy 229.86999999999998 158.75) (xy 229.86999999999998 161.29)) (stroke (width 0) (type default))) (global_label "GND" (shape bidirectional) (at 229.86999999999998 161.29 0) (effects (font (size 1 1)) (justify left))) (symbol (lib_id "VeillePorte:PWR_FLAG") (at 39.37 39.37 0) (unit 1) (in_bom yes) (on_board yes) (property "Reference" "#FLG20" (at 43.18 39.37 0) (effects (font (size 1 1)))) (property "Value" "PWR_FLAG" (at 43.18 41.91 0) (effects (font (size 1 1))))) (wire (pts (xy 39.37 39.37) (xy 39.37 44.45)) (stroke (width 0) (type default))) (global_label "PWR" (shape bidirectional) (at 39.37 44.45 0) (effects (font (size 1 1)) (justify left))) (text "Alimentation ~3.118V via J3 ; buck commande par VBAT_OK." (at 15.24 35.56 0) (effects (font (size 1 1)) (justify left top))) (symbol (lib_id "VeillePorte:Antenna_868MHz") (at 241.3 35.56 0) (unit 1) (in_bom no) (on_board no) (exclude_from_sim yes) (property "Reference" "AE1" (at 213.36 25.4 0) (effects (font (size 1.1 1.1)) (justify left))) (property "Value" "Antenne generique 868 MHz" (at 213.36 27.94 0) (effects (font (size 1.1 1.1)) (justify left))) (property "Footprint" "" (at 241.3 35.56 0) (effects (font (size 1 1)) (hide yes))) (pin "1")) (wire (pts (xy 241.3 40.64) (xy 241.3 45.72)) (stroke (width 0) (type default))) (label "RF" (at 241.3 45.72 0) (effects (font (size 1 1)) (justify left bottom))) (text "AE1 : antenne externe indicative / 50 ohms.\nFrequence cible 868 MHz ; modele physique a choisir." (at 193.04 59.69 0) (effects (font (size 1 1)) (justify left top))) (global_label "'EN" (shape input) (at 25.4 134.62 0) (effects (font (size 1 1)) (justify left))) (wire (pts (xy 25.4 134.62) (xy 25.4 139.7)) (stroke (width 0) (type default))) (global_label "GND" (shape bidirectional) (at 25.4 139.7 0) (effects (font (size 1 1)) (justify left))) (text "BQ actif : EN relie a GND\npar le label global de la feuille originale." (at 15.24 116.84 0) (effects (font (size 1 1)) (justify left top))) (wire (pts (xy 80.01 67.31) (xy 72.39 67.31)) (stroke (width 0) (type default))) (global_label "IR_XSHUT" (shape bidirectional) (at 72.39 67.31 0) (effects (font (size 1 1)) (justify left))) (polyline (pts (xy 15.24 27.94) (xy 68.58 27.94) (xy 68.58 123.19) (xy 15.24 123.19) (xy 15.24 27.94)) (stroke (width 0.254) (type default)) (fill (type none))) (text "ALIMENTATION ET DECOUPLAGE" (at 17.78 30.48 0) (effects (font (size 1.2 1.2)) (justify left top))) (polyline (pts (xy 71.12 27.94) (xy 142.24 27.94) (xy 142.24 123.19) (xy 71.12 123.19) (xy 71.12 27.94)) (stroke (width 0.254) (type default)) (fill (type none))) (text "RAK3172 - TRAITEMENT" (at 73.66 30.48 0) (effects (font (size 1.2 1.2)) (justify left top))) (polyline (pts (xy 157.48 20.32) (xy 279.4 20.32) (xy 279.4 60.96) (xy 157.48 60.96) (xy 157.48 20.32)) (stroke (width 0.254) (type default)) (fill (type none))) (text "RADIO ET ANTENNE 868 MHz" (at 160.01999999999998 22.86 0) (effects (font (size 1.2 1.2)) (justify left top))) (polyline (pts (xy 157.48 62.23) (xy 220.98 62.23) (xy 220.98 123.19) (xy 157.48 123.19) (xy 157.48 62.23)) (stroke (width 0.254) (type default)) (fill (type none))) (text "UART / SWD" (at 160.02 64.77 0) (effects (font (size 1.2 1.2)) (justify left top))) (polyline (pts (xy 15.24 127) (xy 185.42 127) (xy 185.42 165.1) (xy 15.24 165.1) (xy 15.24 127)) (stroke (width 0.254) (type default)) (fill (type none))) (text "BOOT ET RESET" (at 17.78 129.54 0) (effects (font (size 1.2 1.2)) (justify left top))) (polyline (pts (xy 201.93 127) (xy 279.4 127) (xy 279.4 165.1) (xy 201.93 165.1) (xy 201.93 127)) (stroke (width 0.254) (type default)) (fill (type none))) (text "ETAT DU STOCKAGE" (at 204.47 129.54 0) (effects (font (size 1.2 1.2)) (justify left top))))
